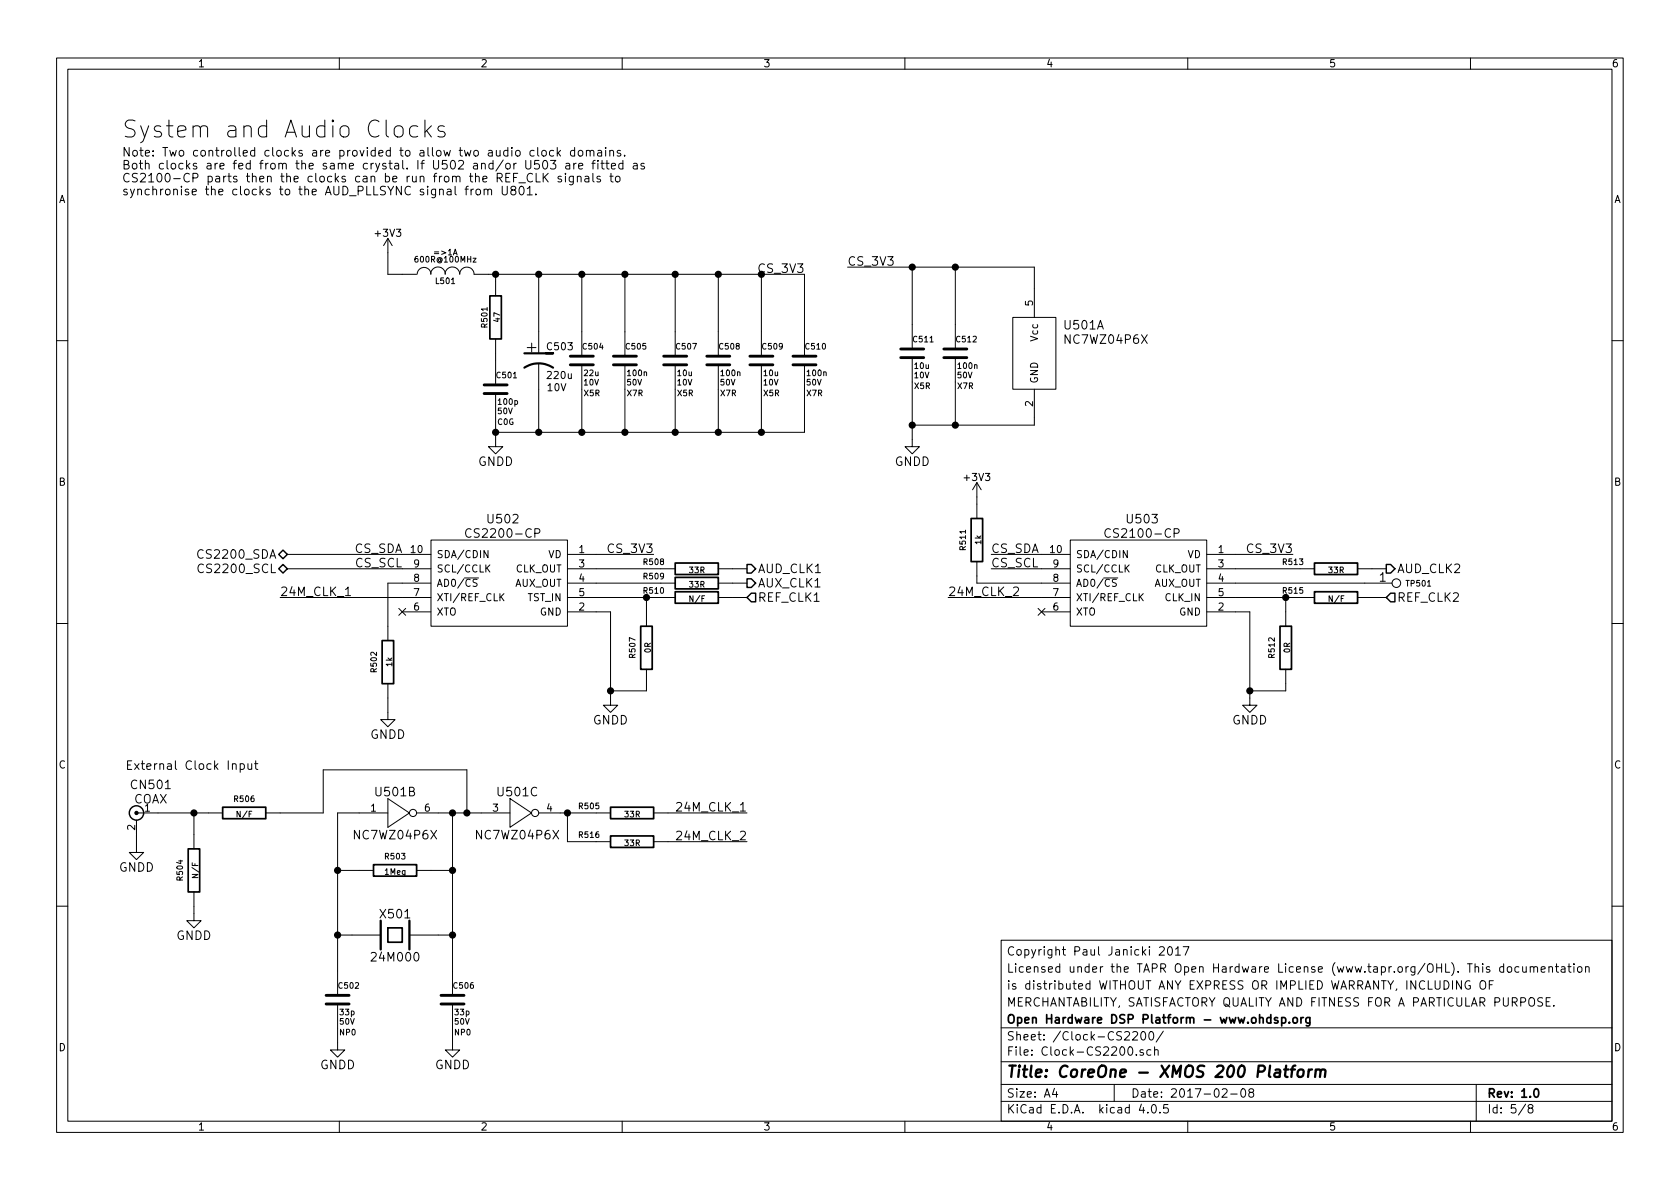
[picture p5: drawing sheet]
EESchema Schematic File Version 2
LIBS:power
LIBS:MyKiCadLibs-Lib
LIBS:DEV-CoreOne-cache
EELAYER 25 0
EELAYER END
$Descr A4 11693 8268
encoding utf-8
Sheet 5 8
Title "CoreOne - XMOS 200 Platform"
Date "2017-02-08"
Rev "1.0"
Comp "Open Hardware DSP Platform - www.ohdsp.org"
Comment1 "MERCHANTABILITY, SATISFACTORY QUALITY AND FITNESS FOR A PARTICULAR PURPOSE."
Comment2 "is distributed WITHOUT ANY EXPRESS OR IMPLIED WARRANTY, INCLUDING OF"
Comment3 "Licensed under the TAPR Open Hardware License (www.tapr.org/OHL). This documentation"
Comment4 "Copyright Paul Janicki 2017"
$EndDescr
$Comp
L GNDD #PWR084
U 1 1
P 3450 3050
F 0 "#PWR084" H 3450 2800 60  0001 C CNN
F 1 "GNDD" H 3450 2900 60  0000 C CNN
F 2 "" H 3450 3050 60  0000 C CNN
F 3 "" H 3450 3050 60  0000 C CNN
	1    3450 3050
	1    0    0    -1  
$EndComp
Text Notes 850  950  0    118  ~ 0
System and Audio Clocks
Wire Wire Line
	3450 1900 3450 1950
Wire Wire Line
	3450 2450 3450 2500
Connection ~ 3450 1900
Wire Wire Line
	4050 1900 4050 2300
Connection ~ 4050 1900
Wire Wire Line
	3450 2900 3450 3050
Connection ~ 3450 3000
Wire Wire Line
	4050 3000 4050 2700
Connection ~ 4050 3000
Wire Wire Line
	4350 1900 4350 2300
Wire Wire Line
	4350 3000 4350 2700
Connection ~ 4350 1900
Wire Wire Line
	2700 1750 2700 1900
Wire Wire Line
	2700 1900 2800 1900
Connection ~ 4350 3000
$Comp
L GNDD #PWR085
U 1 1
P 1350 6350
F 0 "#PWR085" H 1350 6100 60  0001 C CNN
F 1 "GNDD" H 1350 6200 60  0000 C CNN
F 2 "" H 1350 6350 60  0000 C CNN
F 3 "" H 1350 6350 60  0000 C CNN
	1    1350 6350
	-1   0    0    -1  
$EndComp
Wire Wire Line
	1350 6350 1350 6300
Wire Wire Line
	1350 5800 1350 5650
Wire Wire Line
	1100 5650 1450 5650
$Comp
L COAX CN501
U 1 1
P 1100 5650
F 0 "CN501" H 1150 5850 60  0000 C CNN
F 1 "COAX" H 1150 5750 60  0000 C CNN
F 2 "MyKiCadLibs-Footprints:CONN_SIL_2_1MM" H 1050 5650 60  0001 C CNN
F 3 "" H 1050 5650 60  0000 C CNN
F 4 "1x2 2.54mm pitch pin header - use with 75Ohm coax" H 1100 5650 60  0001 C CNN "Description"
	1    1100 5650
	-1   0    0    -1  
$EndComp
$Comp
L GNDD #PWR086
U 1 1
P 950 5875
F 0 "#PWR086" H 950 5625 60  0001 C CNN
F 1 "GNDD" H 950 5725 60  0000 C CNN
F 2 "" H 950 5875 60  0000 C CNN
F 3 "" H 950 5875 60  0000 C CNN
	1    950  5875
	1    0    0    -1  
$EndComp
Wire Wire Line
	950  5875 950  5800
Connection ~ 1350 5650
Wire Wire Line
	3750 1900 3750 2300
Connection ~ 3750 1900
Wire Wire Line
	3750 2700 3750 3000
Connection ~ 3750 3000
Text Notes 1800 5350 2    60   ~ 0
External Clock Input
$Comp
L CP1 C503
U 1 1
P 3750 2500
F 0 "C503" H 3800 2600 50  0000 L CNN
F 1 "220u" H 3800 2400 50  0000 L CNN
F 2 "MyKiCadLibs-Footprints:CAP-TH-D6.3mmP2.5mm" H 3750 2500 60  0001 C CNN
F 3 "" H 3750 2500 60  0000 C CNN
F 4 "10V" H 3805 2315 50  0000 L CNN "Voltage"
F 5 "2.5mm pitch, 6.3mm diameter" H 3750 2800 40  0001 L CNN "Type"
F 6 "Low impedance aluminium electrolytic capacitor - Panasonic FC, FR or similar" H 3750 2900 40  0001 L CNN "Description"
	1    3750 2500
	1    0    0    -1  
$EndComp
$Comp
L INDUCTOR L501
U 1 1
P 3100 1900
F 0 "L501" V 3050 1900 40  0000 C CNN
F 1 "600R@100MHz" V 3200 1900 40  0000 C CNN
F 2 "MyKiCadLibs-Footprints:SMD-0805" H 3100 1900 60  0001 C CNN
F 3 "" H 3100 1900 60  0000 C CNN
F 4 "=>1A" V 3250 1900 40  0000 C CNN "Current"
F 5 "Ferrite bead, current rating 1A or higher, 600R@100MHz" V 3300 1950 40  0001 C CNN "Description"
F 6 "0805" V 3100 1900 60  0001 C CNN "Size"
	1    3100 1900
	0    -1   -1   0   
$EndComp
$Comp
L C C501
U 1 1
P 3450 2700
F 0 "C501" H 3450 2800 40  0000 L CNN
F 1 "100p" H 3460 2615 40  0000 L CNN
F 2 "MyKiCadLibs-Footprints:SMD-0805" H 3488 2550 30  0001 C CNN
F 3 "" H 3450 2800 60  0000 C CNN
F 4 "50V" H 3515 2550 40  0000 C CNN "Voltage"
F 5 "C0G" H 3520 2475 40  0000 C CNN "Type"
F 6 "Ceramic capacitor" H 3450 3000 40  0001 L CNN "Description"
F 7 "5%" H 3850 3200 40  0001 C CNN "Tolerance"
F 8 "0805" H 3450 2700 60  0001 C CNN "Size"
	1    3450 2700
	1    0    0    -1  
$EndComp
$Comp
L C C504
U 1 1
P 4050 2500
F 0 "C504" H 4050 2600 40  0000 L CNN
F 1 "22u" H 4060 2415 40  0000 L CNN
F 2 "MyKiCadLibs-Footprints:SMD-0805" H 4088 2350 30  0001 C CNN
F 3 "" H 4050 2600 60  0000 C CNN
F 4 "10V" H 4115 2350 40  0000 C CNN "Voltage"
F 5 "X5R" H 4120 2275 40  0000 C CNN "Type"
F 6 "Ceramic capacitor" H 4050 2800 40  0001 L CNN "Description"
F 7 "20%" H 4450 3000 40  0001 C CNN "Tolerance"
F 8 "0805" H 4050 2500 60  0001 C CNN "Size"
	1    4050 2500
	1    0    0    -1  
$EndComp
$Comp
L C C505
U 1 1
P 4350 2500
F 0 "C505" H 4350 2600 40  0000 L CNN
F 1 "100n" H 4360 2415 40  0000 L CNN
F 2 "MyKiCadLibs-Footprints:SMD-0805" H 4388 2350 30  0001 C CNN
F 3 "" H 4350 2600 60  0000 C CNN
F 4 "50V" H 4415 2350 40  0000 C CNN "Voltage"
F 5 "X7R" H 4420 2275 40  0000 C CNN "Type"
F 6 "Ceramic capacitor" H 4350 2800 40  0001 L CNN "Description"
F 7 "10%" H 4750 3000 40  0001 C CNN "Tolerance"
F 8 "0805" H 4350 2500 60  0001 C CNN "Size"
	1    4350 2500
	1    0    0    -1  
$EndComp
$Comp
L R R504
U 1 1
P 1350 6050
F 0 "R504" V 1250 6050 40  0000 C CNN
F 1 "N/F" V 1357 6051 40  0000 C CNN
F 2 "MyKiCadLibs-Footprints:SMD-0805" V 1280 6050 30  0001 C CNN
F 3 "" V 1270 6050 30  0000 C CNN
F 4 "100mW" V 1450 6050 40  0001 C CNN "Power"
F 5 "Thick or thin film resistor" V 1595 6050 40  0001 C CNN "Description"
F 6 "0805" V 1525 6050 40  0001 C CNN "Size"
F 7 "1%" V 1675 6050 40  0001 C CNN "Tolerance"
	1    1350 6050
	1    0    0    1   
$EndComp
$Comp
L R R506
U 1 1
P 1700 5650
F 0 "R506" V 1600 5650 40  0000 C CNN
F 1 "N/F" V 1707 5651 40  0000 C CNN
F 2 "MyKiCadLibs-Footprints:SMD-0805" V 1630 5650 30  0001 C CNN
F 3 "" V 1620 5650 30  0000 C CNN
F 4 "100mW" V 1800 5650 40  0001 C CNN "Power"
F 5 "Thick or thin film resistor" V 1945 5650 40  0001 C CNN "Description"
F 6 "0805" V 1875 5650 40  0001 C CNN "Size"
F 7 "1%" V 2025 5650 40  0001 C CNN "Tolerance"
	1    1700 5650
	0    -1   1    0   
$EndComp
$Comp
L R R501
U 1 1
P 3450 2200
F 0 "R501" V 3370 2200 40  0000 C CNN
F 1 "47" V 3457 2201 40  0000 C CNN
F 2 "MyKiCadLibs-Footprints:SMD-0805" V 3380 2200 30  0001 C CNN
F 3 "" V 3370 2200 30  0000 C CNN
F 4 "100mW" V 3550 2200 40  0001 C CNN "Power"
F 5 "Thick or thin film resistor" V 3695 2200 40  0001 C CNN "Description"
F 6 "0805" V 3625 2200 40  0001 C CNN "Size"
F 7 "1%" V 3775 2200 40  0001 C CNN "Tolerance"
	1    3450 2200
	1    0    0    -1  
$EndComp
$Comp
L IC-PLL-CS2200-CP U502
U 1 1
P 4150 3850
F 0 "U502" H 4800 4100 60  0000 C CNN
F 1 "CS2200-CP" H 4800 4000 60  0000 C CNN
F 2 "MyKiCadLibs-Footprints:IC-MSOP-10" H 4850 3200 60  0001 C CNN
F 3 "" H 4150 3850 60  0001 C CNN
F 4 "Cirrus Logic CS2200-CP Fractional-N Frequency Synthesizer" H 4850 3300 60  0001 C CNN "Description"
	1    4150 3850
	-1   0    0    -1  
$EndComp
$Comp
L C C507
U 1 1
P 4700 2500
F 0 "C507" H 4700 2600 40  0000 L CNN
F 1 "10u" H 4710 2415 40  0000 L CNN
F 2 "MyKiCadLibs-Footprints:SMD-0805" H 4738 2350 30  0001 C CNN
F 3 "" H 4700 2600 60  0000 C CNN
F 4 "10V" H 4765 2350 40  0000 C CNN "Voltage"
F 5 "X5R" H 4770 2275 40  0000 C CNN "Type"
F 6 "Ceramic capacitor" H 4700 2800 40  0001 L CNN "Description"
F 7 "20%" H 5100 3000 40  0001 C CNN "Tolerance"
F 8 "0805" H 4700 2500 60  0001 C CNN "Size"
	1    4700 2500
	1    0    0    -1  
$EndComp
$Comp
L C C508
U 1 1
P 5000 2500
F 0 "C508" H 5000 2600 40  0000 L CNN
F 1 "100n" H 5010 2415 40  0000 L CNN
F 2 "MyKiCadLibs-Footprints:SMD-0805" H 5038 2350 30  0001 C CNN
F 3 "" H 5000 2600 60  0000 C CNN
F 4 "50V" H 5065 2350 40  0000 C CNN "Voltage"
F 5 "X7R" H 5070 2275 40  0000 C CNN "Type"
F 6 "Ceramic capacitor" H 5000 2800 40  0001 L CNN "Description"
F 7 "10%" H 5400 3000 40  0001 C CNN "Tolerance"
F 8 "0805" H 5000 2500 60  0001 C CNN "Size"
	1    5000 2500
	1    0    0    -1  
$EndComp
Text HLabel 2000 3850 0    60   BiDi ~ 0
CS2200_SDA
Text HLabel 2000 3950 0    60   BiDi ~ 0
CS2200_SCL
Wire Wire Line
	2000 3850 2800 3850
Wire Wire Line
	2000 3950 2800 3950
$Comp
L R R502
U 1 1
P 2700 4600
F 0 "R502" V 2600 4600 40  0000 C CNN
F 1 "1k" V 2707 4601 40  0000 C CNN
F 2 "MyKiCadLibs-Footprints:SMD-0805" V 2630 4600 30  0001 C CNN
F 3 "" V 2620 4600 30  0000 C CNN
F 4 "100mW" V 2800 4600 40  0001 C CNN "Power"
F 5 "Thick or thin film resistor" V 2945 4600 40  0001 C CNN "Description"
F 6 "0805" V 2875 4600 40  0001 C CNN "Size"
F 7 "1%" V 3025 4600 40  0001 C CNN "Tolerance"
	1    2700 4600
	1    0    0    -1  
$EndComp
$Comp
L GNDD #PWR087
U 1 1
P 2700 4950
F 0 "#PWR087" H 2700 4700 60  0001 C CNN
F 1 "GNDD" H 2700 4800 60  0000 C CNN
F 2 "" H 2700 4950 60  0000 C CNN
F 3 "" H 2700 4950 60  0000 C CNN
	1    2700 4950
	-1   0    0    -1  
$EndComp
$Comp
L R R511
U 1 1
P 6800 3750
F 0 "R511" V 6700 3750 40  0000 C CNN
F 1 "1k" V 6807 3751 40  0000 C CNN
F 2 "MyKiCadLibs-Footprints:SMD-0805" V 6730 3750 30  0001 C CNN
F 3 "" V 6720 3750 30  0000 C CNN
F 4 "100mW" V 6900 3750 40  0001 C CNN "Power"
F 5 "Thick or thin film resistor" V 7045 3750 40  0001 C CNN "Description"
F 6 "0805" V 6975 3750 40  0001 C CNN "Size"
F 7 "1%" V 7125 3750 40  0001 C CNN "Tolerance"
	1    6800 3750
	1    0    0    -1  
$EndComp
Wire Wire Line
	2700 4950 2700 4850
Wire Wire Line
	2700 4350 2700 4050
Wire Wire Line
	2700 4050 2800 4050
$Comp
L +3V3 #PWR088
U 1 1
P 6800 3450
F 0 "#PWR088" H 6800 3300 50  0001 C CNN
F 1 "+3V3" H 6800 3590 50  0000 C CNN
F 2 "" H 6800 3450 50  0000 C CNN
F 3 "" H 6800 3450 50  0000 C CNN
	1    6800 3450
	-1   0    0    -1  
$EndComp
Wire Wire Line
	6800 3450 6800 3500
Wire Wire Line
	6800 4000 6800 4050
Wire Wire Line
	6800 4050 7250 4050
Text Label 2800 3850 2    60   ~ 0
CS_SDA
Text Label 2800 3950 2    60   ~ 0
CS_SCL
Text Label 6900 3950 0    60   ~ 0
CS_SCL
Text Label 6900 3850 0    60   ~ 0
CS_SDA
Wire Wire Line
	6900 3950 7250 3950
Wire Wire Line
	7250 3850 6900 3850
$Comp
L GNDD #PWR089
U 1 1
P 4250 4850
F 0 "#PWR089" H 4250 4600 60  0001 C CNN
F 1 "GNDD" H 4250 4700 60  0000 C CNN
F 2 "" H 4250 4850 60  0000 C CNN
F 3 "" H 4250 4850 60  0000 C CNN
	1    4250 4850
	-1   0    0    -1  
$EndComp
Wire Wire Line
	4250 4250 4150 4250
$Comp
L C C509
U 1 1
P 5300 2500
F 0 "C509" H 5300 2600 40  0000 L CNN
F 1 "10u" H 5310 2415 40  0000 L CNN
F 2 "MyKiCadLibs-Footprints:SMD-0805" H 5338 2350 30  0001 C CNN
F 3 "" H 5300 2600 60  0000 C CNN
F 4 "10V" H 5365 2350 40  0000 C CNN "Voltage"
F 5 "X5R" H 5370 2275 40  0000 C CNN "Type"
F 6 "Ceramic capacitor" H 5300 2800 40  0001 L CNN "Description"
F 7 "20%" H 5700 3000 40  0001 C CNN "Tolerance"
F 8 "0805" H 5300 2500 60  0001 C CNN "Size"
	1    5300 2500
	1    0    0    -1  
$EndComp
$Comp
L C C510
U 1 1
P 5600 2500
F 0 "C510" H 5600 2600 40  0000 L CNN
F 1 "100n" H 5610 2415 40  0000 L CNN
F 2 "MyKiCadLibs-Footprints:SMD-0805" H 5638 2350 30  0001 C CNN
F 3 "" H 5600 2600 60  0000 C CNN
F 4 "50V" H 5665 2350 40  0000 C CNN "Voltage"
F 5 "X7R" H 5670 2275 40  0000 C CNN "Type"
F 6 "Ceramic capacitor" H 5600 2800 40  0001 L CNN "Description"
F 7 "10%" H 6000 3000 40  0001 C CNN "Tolerance"
F 8 "0805" H 5600 2500 60  0001 C CNN "Size"
	1    5600 2500
	1    0    0    -1  
$EndComp
$Comp
L CRYSTAL X501
U 1 1
P 2750 6500
F 0 "X501" H 2750 6650 60  0000 C CNN
F 1 "24M000" H 2750 6350 60  0000 C CNN
F 2 "MyKiCadLibs-Footprints:XTAL_HC49_TH" H 2750 6500 60  0001 C CNN
F 3 "" H 2750 6650 60  0000 C CNN
F 4 "HC49 24.000MHz Crystal – 30ppm or better – 18pF" H 2750 6300 40  0001 C CNN "Description"
	1    2750 6500
	1    0    0    -1  
$EndComp
$Comp
L C C502
U 1 1
P 2350 6950
F 0 "C502" H 2350 7050 40  0000 L CNN
F 1 "33p" H 2360 6865 40  0000 L CNN
F 2 "MyKiCadLibs-Footprints:SMD-0805" H 2388 6800 30  0001 C CNN
F 3 "" H 2350 7050 60  0000 C CNN
F 4 "50V" H 2415 6800 40  0000 C CNN "Voltage"
F 5 "NP0" H 2420 6725 40  0000 C CNN "Type"
F 6 "Ceramic capacitor" H 2350 7250 40  0001 L CNN "Description"
F 7 "5%" H 2750 7450 40  0001 C CNN "Tolerance"
F 8 "0805" H 2350 6950 60  0001 C CNN "Size"
	1    2350 6950
	1    0    0    -1  
$EndComp
$Comp
L C C506
U 1 1
P 3150 6950
F 0 "C506" H 3150 7050 40  0000 L CNN
F 1 "33p" H 3160 6865 40  0000 L CNN
F 2 "MyKiCadLibs-Footprints:SMD-0805" H 3188 6800 30  0001 C CNN
F 3 "" H 3150 7050 60  0000 C CNN
F 4 "50V" H 3215 6800 40  0000 C CNN "Voltage"
F 5 "NP0" H 3220 6725 40  0000 C CNN "Type"
F 6 "Ceramic capacitor" H 3150 7250 40  0001 L CNN "Description"
F 7 "5%" H 3550 7450 40  0001 C CNN "Tolerance"
F 8 "0805" H 3150 6950 60  0001 C CNN "Size"
	1    3150 6950
	1    0    0    -1  
$EndComp
Wire Wire Line
	2350 5650 2350 6750
Wire Wire Line
	2350 6500 2450 6500
Wire Wire Line
	3150 6500 3050 6500
Wire Wire Line
	3150 5650 3150 6750
$Comp
L GNDD #PWR090
U 1 1
P 3150 7250
F 0 "#PWR090" H 3150 7000 60  0001 C CNN
F 1 "GNDD" H 3150 7100 60  0000 C CNN
F 2 "" H 3150 7250 60  0000 C CNN
F 3 "" H 3150 7250 60  0000 C CNN
	1    3150 7250
	1    0    0    -1  
$EndComp
$Comp
L GNDD #PWR091
U 1 1
P 2350 7250
F 0 "#PWR091" H 2350 7000 60  0001 C CNN
F 1 "GNDD" H 2350 7100 60  0000 C CNN
F 2 "" H 2350 7250 60  0000 C CNN
F 3 "" H 2350 7250 60  0000 C CNN
	1    2350 7250
	1    0    0    -1  
$EndComp
Wire Wire Line
	3150 7250 3150 7150
Wire Wire Line
	2350 7250 2350 7150
Connection ~ 3150 6500
Connection ~ 2350 6500
Wire Wire Line
	3400 1900 5600 1900
Wire Wire Line
	4700 1900 4700 2300
Wire Wire Line
	5000 1900 5000 2300
Connection ~ 4700 1900
Wire Wire Line
	5300 1900 5300 2300
Connection ~ 5000 1900
Wire Wire Line
	5600 1900 5600 2300
Connection ~ 5300 1900
Wire Wire Line
	3450 3000 5600 3000
Wire Wire Line
	5600 3000 5600 2700
Wire Wire Line
	5300 2700 5300 3000
Connection ~ 5300 3000
Wire Wire Line
	5000 2700 5000 3000
Connection ~ 5000 3000
Wire Wire Line
	4700 2700 4700 3000
Connection ~ 4700 3000
Text Label 5600 1900 2    60   ~ 0
CS_3V3
Text Label 4550 3850 2    60   ~ 0
CS_3V3
Wire Wire Line
	4550 3850 4150 3850
Text Label 9000 3850 2    60   ~ 0
CS_3V3
Wire Wire Line
	9000 3850 8600 3850
$Comp
L IC-PLL-CS2100-CP U503
U 1 1
P 8600 3850
F 0 "U503" H 9250 4100 60  0000 C CNN
F 1 "CS2100-CP" H 9250 4000 60  0000 C CNN
F 2 "MyKiCadLibs-Footprints:IC-MSOP-10" H 9300 3200 60  0001 C CNN
F 3 "" H 8600 3850 60  0001 C CNN
F 4 "Cirrus Logic CS2100-CP Fractional-N Frequency Synthesizer" H 9300 3300 60  0001 C CNN "Description"
	1    8600 3850
	-1   0    0    -1  
$EndComp
Wire Wire Line
	4250 4250 4250 4850
$Comp
L R R507
U 1 1
P 4500 4500
F 0 "R507" V 4400 4500 40  0000 C CNN
F 1 "0R" V 4507 4501 40  0000 C CNN
F 2 "MyKiCadLibs-Footprints:SMD-0805" V 4430 4500 30  0001 C CNN
F 3 "" V 4420 4500 30  0000 C CNN
F 4 "100mW" V 4600 4500 40  0001 C CNN "Power"
F 5 "Thick or thin film resistor" V 4745 4500 40  0001 C CNN "Description"
F 6 "0805" V 4675 4500 40  0001 C CNN "Size"
F 7 "1%" V 4825 4500 40  0001 C CNN "Tolerance"
	1    4500 4500
	1    0    0    -1  
$EndComp
Wire Wire Line
	4500 4750 4500 4800
Wire Wire Line
	4500 4800 4250 4800
Connection ~ 4250 4800
Wire Wire Line
	4500 4250 4500 4150
Wire Wire Line
	4150 4150 4600 4150
Text HLabel 5200 4150 2    60   Input ~ 0
REF_CLK1
$Comp
L R R510
U 1 1
P 4850 4150
F 0 "R510" V 4800 3850 40  0000 C CNN
F 1 "N/F" V 4857 4151 40  0000 C CNN
F 2 "MyKiCadLibs-Footprints:SMD-0805" V 4780 4150 30  0001 C CNN
F 3 "" V 4770 4150 30  0000 C CNN
F 4 "100mW" V 4950 4150 40  0001 C CNN "Power"
F 5 "Thick or thin film resistor" V 5095 4150 40  0001 C CNN "Description"
F 6 "0805" V 5025 4150 40  0001 C CNN "Size"
F 7 "1%" V 5175 4150 40  0001 C CNN "Tolerance"
	1    4850 4150
	0    1    1    0   
$EndComp
Wire Wire Line
	5200 4150 5100 4150
Connection ~ 4500 4150
$Comp
L GNDD #PWR092
U 1 1
P 8700 4850
F 0 "#PWR092" H 8700 4600 60  0001 C CNN
F 1 "GNDD" H 8700 4700 60  0000 C CNN
F 2 "" H 8700 4850 60  0000 C CNN
F 3 "" H 8700 4850 60  0000 C CNN
	1    8700 4850
	-1   0    0    -1  
$EndComp
Wire Wire Line
	8700 4250 8600 4250
Wire Wire Line
	8700 4250 8700 4850
$Comp
L R R512
U 1 1
P 8950 4500
F 0 "R512" V 8850 4500 40  0000 C CNN
F 1 "0R" V 8957 4501 40  0000 C CNN
F 2 "MyKiCadLibs-Footprints:SMD-0805" V 8880 4500 30  0001 C CNN
F 3 "" V 8870 4500 30  0000 C CNN
F 4 "100mW" V 9050 4500 40  0001 C CNN "Power"
F 5 "Thick or thin film resistor" V 9195 4500 40  0001 C CNN "Description"
F 6 "0805" V 9125 4500 40  0001 C CNN "Size"
F 7 "1%" V 9275 4500 40  0001 C CNN "Tolerance"
	1    8950 4500
	1    0    0    -1  
$EndComp
Wire Wire Line
	8950 4750 8950 4800
Wire Wire Line
	8950 4800 8700 4800
Connection ~ 8700 4800
Wire Wire Line
	8950 4250 8950 4150
Wire Wire Line
	8600 4150 9050 4150
Text HLabel 9650 4150 2    60   Input ~ 0
REF_CLK2
$Comp
L R R515
U 1 1
P 9300 4150
F 0 "R515" V 9250 3850 40  0000 C CNN
F 1 "N/F" V 9307 4151 40  0000 C CNN
F 2 "MyKiCadLibs-Footprints:SMD-0805" V 9230 4150 30  0001 C CNN
F 3 "" V 9220 4150 30  0000 C CNN
F 4 "100mW" V 9400 4150 40  0001 C CNN "Power"
F 5 "Thick or thin film resistor" V 9545 4150 40  0001 C CNN "Description"
F 6 "0805" V 9475 4150 40  0001 C CNN "Size"
F 7 "1%" V 9625 4150 40  0001 C CNN "Tolerance"
	1    9300 4150
	0    1    1    0   
$EndComp
Wire Wire Line
	9650 4150 9550 4150
Connection ~ 8950 4150
Text HLabel 9650 3950 2    60   Output ~ 0
AUD_CLK2
$Comp
L R R513
U 1 1
P 9300 3950
F 0 "R513" V 9250 3650 40  0000 C CNN
F 1 "33R" V 9307 3951 40  0000 C CNN
F 2 "MyKiCadLibs-Footprints:SMD-0805" V 9230 3950 30  0001 C CNN
F 3 "" V 9220 3950 30  0000 C CNN
F 4 "100mW" V 9400 3950 40  0001 C CNN "Power"
F 5 "Thick or thin film resistor" V 9545 3950 40  0001 C CNN "Description"
F 6 "0805" V 9475 3950 40  0001 C CNN "Size"
F 7 "1%" V 9625 3950 40  0001 C CNN "Tolerance"
	1    9300 3950
	0    1    1    0   
$EndComp
Wire Wire Line
	9650 3950 9550 3950
Wire Wire Line
	9050 3950 8600 3950
Wire Wire Line
	8600 4050 9500 4050
Text HLabel 5200 4050 2    60   Output ~ 0
AUX_CLK1
Text HLabel 5200 3950 2    60   Output ~ 0
AUD_CLK1
$Comp
L R R509
U 1 1
P 4850 4050
F 0 "R509" V 4800 3750 40  0000 C CNN
F 1 "33R" V 4857 4051 40  0000 C CNN
F 2 "MyKiCadLibs-Footprints:SMD-0805" V 4780 4050 30  0001 C CNN
F 3 "" V 4770 4050 30  0000 C CNN
F 4 "100mW" V 4950 4050 40  0001 C CNN "Power"
F 5 "Thick or thin film resistor" V 5095 4050 40  0001 C CNN "Description"
F 6 "0805" V 5025 4050 40  0001 C CNN "Size"
F 7 "1%" V 5175 4050 40  0001 C CNN "Tolerance"
	1    4850 4050
	0    1    1    0   
$EndComp
$Comp
L R R508
U 1 1
P 4850 3950
F 0 "R508" V 4800 3650 40  0000 C CNN
F 1 "33R" V 4857 3951 40  0000 C CNN
F 2 "MyKiCadLibs-Footprints:SMD-0805" V 4780 3950 30  0001 C CNN
F 3 "" V 4770 3950 30  0000 C CNN
F 4 "100mW" V 4950 3950 40  0001 C CNN "Power"
F 5 "Thick or thin film resistor" V 5095 3950 40  0001 C CNN "Description"
F 6 "0805" V 5025 3950 40  0001 C CNN "Size"
F 7 "1%" V 5175 3950 40  0001 C CNN "Tolerance"
	1    4850 3950
	0    1    1    0   
$EndComp
Wire Wire Line
	5200 3950 5100 3950
Wire Wire Line
	5100 4050 5200 4050
Wire Wire Line
	4600 3950 4150 3950
Wire Wire Line
	4150 4050 4600 4050
$Comp
L IC-LOGIC-BUF-NC7WZ04P6X U501
U 2 1
P 2750 5650
F 0 "U501" H 2750 5800 60  0000 C CNN
F 1 "NC7WZ04P6X" H 2750 5500 60  0000 C CNN
F 2 "MyKiCadLibs-Footprints:IC-SC70-6" H 3750 5550 60  0001 C CNN
F 3 "" H 2850 5650 60  0000 C CNN
F 4 "NC7WZ04 TinyLogic UHS Dual Inverter" H 3800 5650 60  0001 C CNN "Description"
	2    2750 5650
	1    0    0    -1  
$EndComp
$Comp
L IC-LOGIC-BUF-NC7WZ04P6X U501
U 3 1
P 3600 5650
F 0 "U501" H 3600 5800 60  0000 C CNN
F 1 "NC7WZ04P6X" H 3600 5500 60  0000 C CNN
F 2 "MyKiCadLibs-Footprints:IC-SC70-6" H 4600 5550 60  0001 C CNN
F 3 "" H 3700 5650 60  0000 C CNN
F 4 "NC7WZ04 TinyLogic UHS Dual Inverter" H 4650 5650 60  0001 C CNN "Description"
	3    3600 5650
	1    0    0    -1  
$EndComp
$Comp
L IC-LOGIC-BUF-NC7WZ04P6X U501
U 1 1
P 7200 2450
F 0 "U501" H 7400 2650 60  0000 L CNN
F 1 "NC7WZ04P6X" H 7400 2550 60  0000 L CNN
F 2 "MyKiCadLibs-Footprints:IC-SC70-6" H 8200 2350 60  0001 C CNN
F 3 "" H 7300 2450 60  0000 C CNN
F 4 "NC7WZ04 TinyLogic UHS Dual Inverter" H 8250 2450 60  0001 C CNN "Description"
	1    7200 2450
	1    0    0    -1  
$EndComp
Wire Wire Line
	2350 5650 2500 5650
Wire Wire Line
	3050 5650 3350 5650
Connection ~ 3150 5650
$Comp
L R R503
U 1 1
P 2750 6050
F 0 "R503" V 2650 6050 40  0000 C CNN
F 1 "1Meg" V 2757 6051 40  0000 C CNN
F 2 "MyKiCadLibs-Footprints:SMD-0805" V 2680 6050 30  0001 C CNN
F 3 "" V 2670 6050 30  0000 C CNN
F 4 "100mW" V 2850 6050 40  0001 C CNN "Power"
F 5 "Thick or thin film resistor" V 2995 6050 40  0001 C CNN "Description"
F 6 "0805" V 2925 6050 40  0001 C CNN "Size"
F 7 "1%" V 3075 6050 40  0001 C CNN "Tolerance"
	1    2750 6050
	0    1    1    0   
$EndComp
Wire Wire Line
	3000 6050 3150 6050
Connection ~ 3150 6050
Wire Wire Line
	2500 6050 2350 6050
Connection ~ 2350 6050
$Comp
L C C511
U 1 1
P 6350 2450
F 0 "C511" H 6350 2550 40  0000 L CNN
F 1 "10u" H 6360 2365 40  0000 L CNN
F 2 "MyKiCadLibs-Footprints:SMD-0805" H 6388 2300 30  0001 C CNN
F 3 "" H 6350 2550 60  0000 C CNN
F 4 "10V" H 6415 2300 40  0000 C CNN "Voltage"
F 5 "X5R" H 6420 2225 40  0000 C CNN "Type"
F 6 "Ceramic capacitor" H 6350 2750 40  0001 L CNN "Description"
F 7 "20%" H 6750 2950 40  0001 C CNN "Tolerance"
F 8 "0805" H 6350 2450 60  0001 C CNN "Size"
	1    6350 2450
	1    0    0    -1  
$EndComp
$Comp
L C C512
U 1 1
P 6650 2450
F 0 "C512" H 6650 2550 40  0000 L CNN
F 1 "100n" H 6660 2365 40  0000 L CNN
F 2 "MyKiCadLibs-Footprints:SMD-0805" H 6688 2300 30  0001 C CNN
F 3 "" H 6650 2550 60  0000 C CNN
F 4 "50V" H 6715 2300 40  0000 C CNN "Voltage"
F 5 "X7R" H 6720 2225 40  0000 C CNN "Type"
F 6 "Ceramic capacitor" H 6650 2750 40  0001 L CNN "Description"
F 7 "10%" H 7050 2950 40  0001 C CNN "Tolerance"
F 8 "0805" H 6650 2450 60  0001 C CNN "Size"
	1    6650 2450
	1    0    0    -1  
$EndComp
Wire Wire Line
	6350 1850 6350 2250
Wire Wire Line
	6650 1850 6650 2250
Wire Wire Line
	6650 2950 6650 2650
Wire Wire Line
	6350 2650 6350 3050
Text Label 5900 1850 0    60   ~ 0
CS_3V3
Wire Wire Line
	5900 1850 7200 1850
Wire Wire Line
	7200 1850 7200 2000
Connection ~ 6650 1850
Connection ~ 6350 1850
$Comp
L GNDD #PWR093
U 1 1
P 6350 3050
F 0 "#PWR093" H 6350 2800 60  0001 C CNN
F 1 "GNDD" H 6350 2900 60  0000 C CNN
F 2 "" H 6350 3050 60  0000 C CNN
F 3 "" H 6350 3050 60  0000 C CNN
	1    6350 3050
	1    0    0    -1  
$EndComp
Wire Wire Line
	6350 2950 7200 2950
Connection ~ 6350 2950
Wire Wire Line
	7200 2950 7200 2900
Connection ~ 6650 2950
NoConn ~ 7250 4250
NoConn ~ 2800 4250
Text Label 5200 5650 2    60   ~ 0
24M_CLK_1
Wire Wire Line
	1950 4150 2800 4150
Wire Wire Line
	7250 4150 6600 4150
$Comp
L R R505
U 1 1
P 4400 5650
F 0 "R505" V 4350 5350 40  0000 C CNN
F 1 "33R" V 4407 5651 40  0000 C CNN
F 2 "MyKiCadLibs-Footprints:SMD-0805" V 4330 5650 30  0001 C CNN
F 3 "" V 4320 5650 30  0000 C CNN
F 4 "100mW" V 4500 5650 40  0001 C CNN "Power"
F 5 "Thick or thin film resistor" V 4645 5650 40  0001 C CNN "Description"
F 6 "0805" V 4575 5650 40  0001 C CNN "Size"
F 7 "1%" V 4725 5650 40  0001 C CNN "Tolerance"
	1    4400 5650
	0    1    1    0   
$EndComp
Wire Wire Line
	4650 5650 5200 5650
Wire Wire Line
	3900 5650 4150 5650
Wire Wire Line
	1950 5650 2250 5650
Wire Wire Line
	2250 5650 2250 5350
Wire Wire Line
	2250 5350 3250 5350
Wire Wire Line
	3250 5350 3250 5650
Connection ~ 3250 5650
$Comp
L R R516
U 1 1
P 4400 5850
F 0 "R516" V 4350 5550 40  0000 C CNN
F 1 "33R" V 4407 5851 40  0000 C CNN
F 2 "MyKiCadLibs-Footprints:SMD-0805" V 4330 5850 30  0001 C CNN
F 3 "" V 4320 5850 30  0000 C CNN
F 4 "100mW" V 4500 5850 40  0001 C CNN "Power"
F 5 "Thick or thin film resistor" V 4645 5850 40  0001 C CNN "Description"
F 6 "0805" V 4575 5850 40  0001 C CNN "Size"
F 7 "1%" V 4725 5850 40  0001 C CNN "Tolerance"
	1    4400 5850
	0    1    1    0   
$EndComp
Wire Wire Line
	4150 5850 3950 5850
Wire Wire Line
	3950 5850 3950 5650
Connection ~ 3950 5650
Text Label 5200 5850 2    60   ~ 0
24M_CLK_2
Wire Wire Line
	5200 5850 4650 5850
Text Label 1950 4150 0    60   ~ 0
24M_CLK_1
Text Label 6600 4150 0    60   ~ 0
24M_CLK_2
$Comp
L +3V3 #PWR094
U 1 1
P 2700 1750
F 0 "#PWR094" H 2700 1600 50  0001 C CNN
F 1 "+3V3" H 2700 1890 50  0000 C CNN
F 2 "" H 2700 1750 50  0000 C CNN
F 3 "" H 2700 1750 50  0000 C CNN
	1    2700 1750
	-1   0    0    -1  
$EndComp
$Comp
L PIN TP501
U 1 1
P 9500 4050
F 0 "TP501" H 9875 4050 40  0000 C CNN
F 1 "PIN" H 10000 4050 40  0001 C CNN
F 2 "MyKiCadLibs-Footprints:TP-1mm" H 9840 3940 60  0001 C CNN
F 3 "" H 9840 3940 60  0000 C CNN
	1    9500 4050
	1    0    0    -1  
$EndComp
Text Notes 850  1350 0    60   ~ 0
Note: Two controlled clocks are provided to allow two audio clock domains.\nBoth clocks are fed from the same crystal. If U502 and/or U503 are fitted as\nCS2100-CP parts then the clocks can be run from the REF_CLK signals to\nsynchronise the clocks to the AUD_PLLSYNC signal from U801.
$EndSCHEMATC
